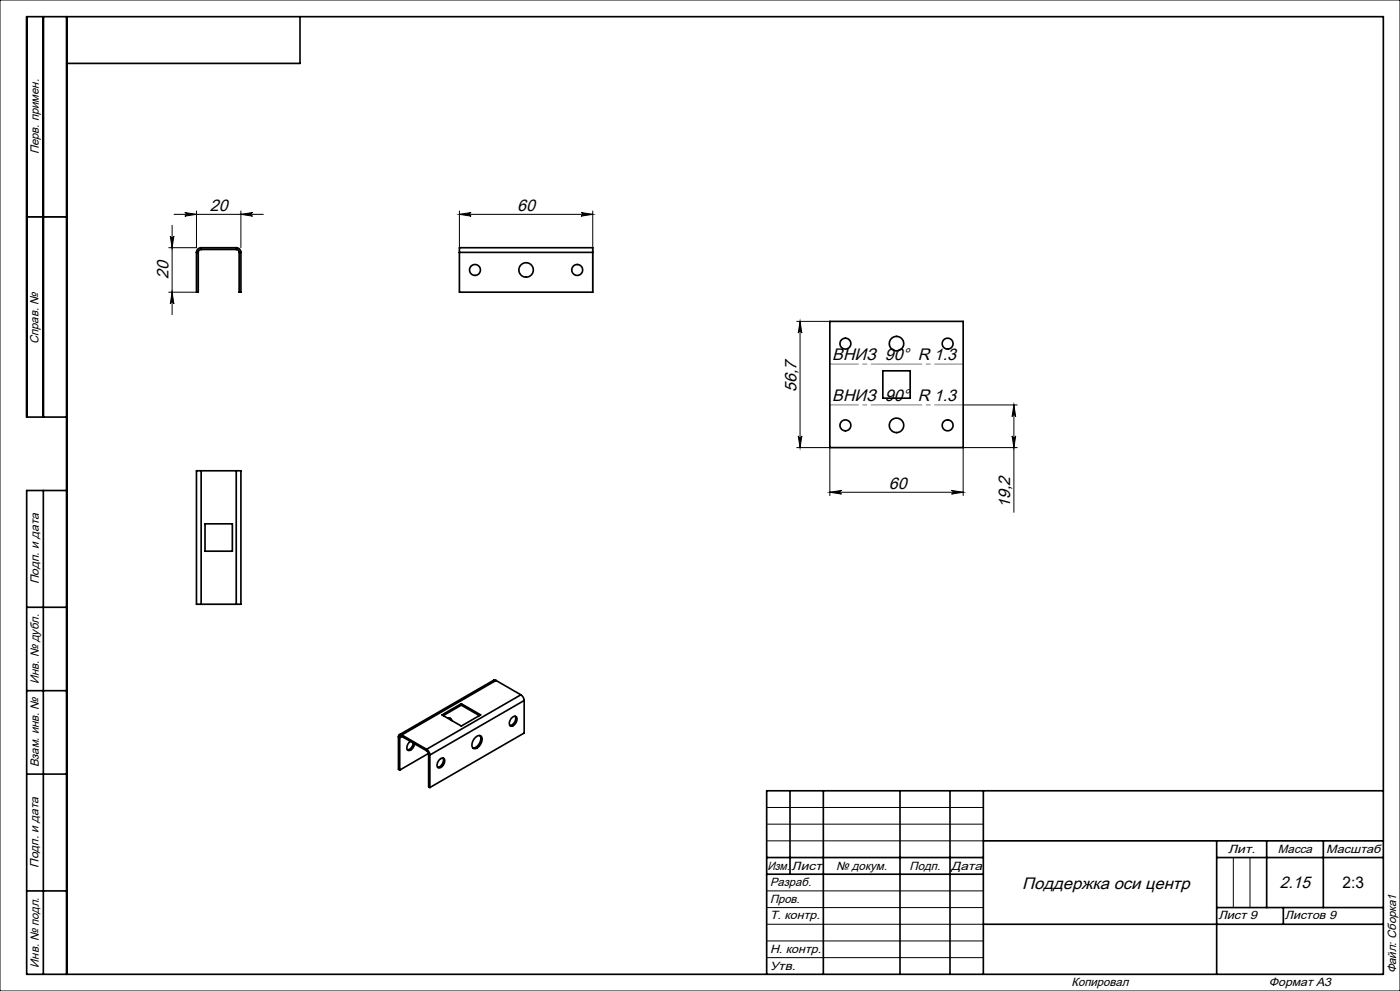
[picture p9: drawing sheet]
<svg xmlns="http://www.w3.org/2000/svg" width="420mm" height="297mm" viewBox="0 0 420 297" stroke-linecap="round" stroke-linejoin="round" font-family="sans-serif">
<g fill="none" stroke="#000" stroke-width=".3">
<path d="M0 0h420v297h-420zM8 65h12M51.1 70.7a.54 .54 0 0 0 .5 .6 .54 .54 0 0 0 .6-.6l-.6 3.5zM51.6 67.5v26.8M52.2 64.2h26.8M55.4 63.7l3.5 .5-3.5 .6a.54 .54 0 0 0 .6-.6 .54 .54 0 0 0-.6-.5zM58.9 63.2v11h-8.3M72.3 63.2v11M72.3 64.2l3.5-.5a.54 .54 0 0 0-.5 .5 .54 .54 0 0 0 .5 .6zM137.8 64.2h40M137.8 63.2v24.4M137.8 64.2l3.5-.5a.54 .54 0 0 0-.5 .5 .54 .54 0 0 0 .5 .6z"/>
<path d="M174.3 63.7l3.5 .5-3.5 .6a.54 .54 0 0 0 .5-.6 .54 .54 0 0 0-.5-.5zM177.8 63.2v24.4M50.6 87.6h8.3M51.6 87.6l.6 3.5a.54 .54 0 0 0-.6-.5 .54 .54 0 0 0-.5 .5zM239 96.3h9.9M240 96.3v37.8M240 96.3l.6 3.5a.54 .54 0 0 0-.6-.5 .54 .54 0 0 0-.5 .5zM239 134.1l10 .1v14.3M239.5 130.6a.54 .54 0 0 0 .5 .6 .54 .54 0 0 0 .6-.6l-.6 3.5zM289 121.4h16.2M303.6 130.6a.54 .54 0 0 0 .6 .6 .54 .54 0 0 0 .5-.6l-.5 3.5zM304.2 121.4l.5 3.5a.54 .54 0 0 0-.5-.6 .54 .54 0 0 0-.6 .6z"/>
<path d="M304.2 121.4v32.1M305.2 134.1l-16.2 .1v14.3M249 147.5l3.5-.5a.54 .54 0 0 0-.6 .5 .54 .54 0 0 0 .6 .6zM249 147.5h40M285.5 147l3.5 .5-3.5 .6a.54 .54 0 0 0 .5-.6 .54 .54 0 0 0-.5-.5zM230 242h65M230 247h65M230 252h65M370 257v15M375 257v15M230 267h65M230 272h65"/>
<path d="M230 277h65M230 282h65M230 287h65"/>
</g>
<g fill="none" stroke="#000" stroke-width=".5">
<path d="M13 5v120M20 5v287M90 5v14h-70M8 65h12M58.9 75.6h.6M58.9 75.6v12h.6v-12M60.3 74.8a.87 .87 0 0 0-.8 .8M60.3 74.2a1.4 1.4 0 0 0-1.4 1.4M60.3 74.2v.6M60.3 74.2h10.6M60.3 74.8h10.6M70.9 74.8a.87 .87 0 0 1 .8 .8"/>
<path d="M70.9 74.2a1.4 1.4 0 0 1 1.4 1.4M70.9 74.2v.6M71.7 75.6h.6M71.7 75.6v12h.6v-12M137.8 75.6v-1.4h40v1.4M137.8 75.6h40M137.8 75.6v12h40v-12M249 96.3h40v37.8h-40zM264.9 111.1h8.2v8.2h-8.2zM20 125h-12v-120h407v287h-407v-145h12M13 147v145M60.3 141.1h-1.4v40h1.4"/>
<path d="M60.3 141.1v40M60.3 141.1h10.6M61.5 157h8.2v8.2h-8.2zM70.9 141.1h1.4v40h-1.4M70.9 141.1v40M8 182h12M60.3 181.1h10.6M8 207h12M132.6 214.2l5.8-3.3 5.8 3.3-5.8 3.4zM134.4 215.3a.84 .84 0 0 1 1.2 .7M134.9 215.2l.3 .5M138.4 210.9v.4"/>
<path d="M138.4 211.3l5.4 3.2M138.4 211.3l-5.4 3.2M148.8 203.9h-.7l-28.3 16.3M148.8 203.9l-28.3 16.4M148.8 203.9l7.5 4.3M153.6 215.1a.87 .87 0 0 1 1.2-.3 .87 .87 0 0 1 .2 1.3l-.2 .5a1.16 1.16 0 0 1-1.9 .7v-1.1zM154.6 214.7a2.1 2.1 0 0 1-1.6 2.7M156.3 208.2a2.19 2.19 0 0 1 .9 1.7M156.3 208.2l-28.3 16.4M157.2 209.9l-28.2 16.4M157.2 209.9v9.8l-28.2 16.3M8 232h12"/>
<path d="M119.5 220.8l.4 .2M119.5 220.8v9.8l.4 .2M119.9 221v9.8M120.5 220.3a.6 .6 0 0 0-.7-.1 .6 .6 0 0 0-.3 .6M120.5 220.7a.37 .37 0 0 0-.4 0 .37 .37 0 0 0-.2 .3M120.5 220.3l7.5 4.3M120.5 220.7l7.5 4.3M120.5 220.3v.4M120.5 220.7l-.6 .3M123.1 222.2l-.7 .8a1.06 1.06 0 0 0-.4 1.1 1.06 1.06 0 0 0 .8 .8l1-.6 .6-1.4M124 222.7l-.3 .9a1.76 1.76 0 0 1-1.5 1.1M128 225l.6 1.1"/>
<path d="M128 224.6a2.19 2.19 0 0 1 1 1.7M128 224.6v.4M128.6 225.8l-8.7 5M128.6 226.1l.4 .2M128.6 226.1v9.7l.4 .2M129 226.3v9.7M131.9 227.6a.87 .87 0 0 1 1.3-.3 .87 .87 0 0 1 .1 1.3l-.2 .5a1.16 1.16 0 0 1-1.9 .7v-1.1zM132.9 227.2a2.1 2.1 0 0 1-1.6 2.7M142.6 221.1a1.16 1.16 0 0 1 1.6-.5 1.16 1.16 0 0 1 .3 1.7l-.2 .6a1.75 1.75 0 0 1-2.5 1.2 2.7 2.7 0 0 1 .8-3zM144 220.5a2.72 2.72 0 0 1-2.1 3.6M237 237v25M247 237v55"/>
<path d="M270 237v55M285 237v55M295 237v55M415 237h-185v55M230 257h65M295 252h120M365 252v40M365 257h50M380 252v20M397 252v20M8 267h12M230 262h65"/>
<path d="M295 277h120M365 272h50M385 272v5"/>
<circle cx="142.5" cy="80.9" r="1.63"/>
<circle cx="157.8" cy="80.9" r="2.17"/>
<circle cx="173.2" cy="80.9" r="1.63"/>
<circle cx="253.6" cy="103" r="1.63"/>
<circle cx="269" cy="103" r="2.17"/>
<circle cx="284.3" cy="103" r="1.63"/>
<circle cx="253.6" cy="127.5" r="1.63"/>
<circle cx="269" cy="127.5" r="2.17"/>
<circle cx="284.3" cy="127.5" r="1.63"/>
</g>
<path d="M249 109.1h40M289 121.4h-40" fill="none" stroke="#808080" stroke-width=".3" stroke-dasharray="15.2 1.3 1.3 1.3" stroke-dashoffset="6.7"/>
<g fill="#000">
<path d="M51.1 70.7a.54 .54 0 0 0 .5 .6 .54 .54 0 0 0 .6-.6l-.6 3.5zM51.6 87.6l.6 3.5a.54 .54 0 0 0-.6-.5 .54 .54 0 0 0-.5 .5zM304.2 121.4l.5 3.5a.54 .54 0 0 0-.5-.6 .54 .54 0 0 0-.6 .6zM303.6 130.6a.54 .54 0 0 0 .6 .6 .54 .54 0 0 0 .5-.6l-.5 3.5z"/>
<path d="M72.3 64.2l3.5-.5a.54 .54 0 0 0-.5 .5 .54 .54 0 0 0 .5 .6zM55.4 63.7l3.5 .5-3.5 .6a.54 .54 0 0 0 .6-.6 .54 .54 0 0 0-.6-.5zM285.5 147l3.5 .5-3.5 .6a.54 .54 0 0 0 .5-.6 .54 .54 0 0 0-.5-.5zM249 147.5l3.5-.5a.54 .54 0 0 0-.6 .5 .54 .54 0 0 0 .6 .6z"/>
<path d="M137.8 64.2l3.5-.5a.54 .54 0 0 0-.5 .5 .54 .54 0 0 0 .5 .6zM174.3 63.7l3.5 .5-3.5 .6a.54 .54 0 0 0 .5-.6 .54 .54 0 0 0-.5-.5z"/>
<path d="M239.5 130.6a.54 .54 0 0 0 .5 .6 .54 .54 0 0 0 .6-.6l-.6 3.5zM240 96.3l.6 3.5a.54 .54 0 0 0-.6-.5 .54 .54 0 0 0-.5 .5z"/>
</g>
<g font-size="5">
<text x="62.9" y="63.2">20</text>
<text x="155.2" y="63.2">60</text>
<text x="50.5" y="83.6" transform="rotate(-90 50.5 83.6)">20</text>
<text x="249.7" y="108">ВНИЗ 90° R 1.3</text>
<text x="238.9" y="117.5" transform="rotate(-90 238.9 117.5)">56,7</text>
<text x="249.7" y="120.2">ВНИЗ 90° R 1.3</text>
<text x="266.7" y="146.4">60</text>
<text x="303.1" y="152.2" transform="rotate(-90 303.1 152.2)">19,2</text>
<text x="306.7" y="266.4">Поддержка оси центр</text>
<text x="384" y="266.1">2.15</text>
</g>
<text font-size="4.8" x="402.8" y="266.1">2:3</text>
<g font-size="3.6">
<text x="11.6" y="46.3" transform="rotate(-90 11.6 46.3)">Перв. примен.</text>
<text x="11.6" y="103.2" transform="rotate(-90 11.6 103.2)">Справ. №</text>
<text x="11.6" y="175.1" transform="rotate(-90 11.6 175.1)">Подп. и дата</text>
<text x="11.6" y="205" transform="rotate(-90 11.6 205)">Инв. № дубл.</text>
<text x="11.6" y="230" transform="rotate(-90 11.6 230)">Взам. инв. №</text>
<text x="368.4" y="255.6">Лит.</text>
<text x="383.4" y="255.6">Масса</text>
<text x="397.8" y="255.6">Масштаб</text>
<text x="11.6" y="260.1" transform="rotate(-90 11.6 260.1)">Подп. и дата</text>
<text x="230.2" y="260.6">Изм.</text>
<text x="237.5" y="260.6">Лист</text>
<text x="250.9" y="260.6">№ докум.</text>
<text x="272.9" y="260.6">Подп.</text>
<text x="285.4" y="260.6">Дата</text>
<text x="231" y="265.6">Разраб.</text>
<text x="231" y="275.6">Т. контр.</text>
<text x="231" y="270.6">Пров.</text>
<text x="365.5" y="275.6">Лист 9</text>
<text x="385.5" y="275.6">Листов 9</text>
<text x="231" y="285.6">Н. контр.</text>
<text x="11.6" y="290" transform="rotate(-90 11.6 290)">Инв. № подл.</text>
<text x="231" y="290.6">Утв.</text>
<text x="418.8" y="291.7" transform="rotate(-90 418.8 291.7)">Файл: Сборка1</text>
<text x="321.5" y="295.6">Копировал</text>
<text x="380.7" y="295.6">Формат А3</text>
</g>
</svg>
